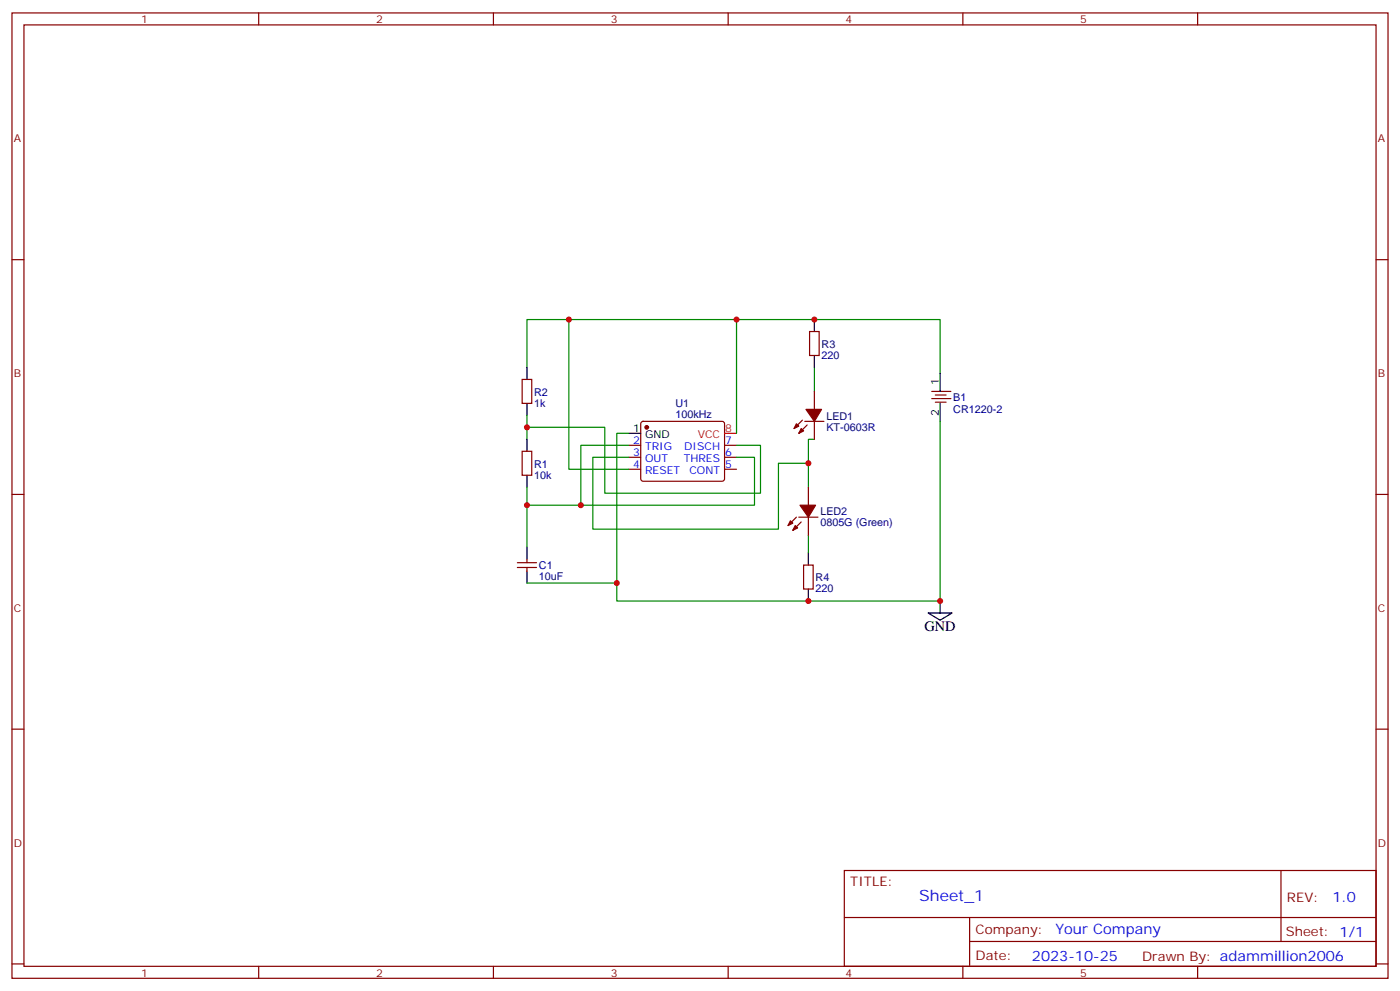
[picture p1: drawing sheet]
<svg xmlns="http://www.w3.org/2000/svg" width="412mm" height="292mm" viewBox="0 0 412 292" stroke-linecap="round" stroke-linejoin="round" font-family="sans-serif">
<g fill="none" stroke="#870000" stroke-width=".35">
<path d="M3.5 3.8h405.4v284.3h-405.4zM7.1 7.3h398.2v277.3h-398.2zM76.2 3.8v3.5M145.3 3.8v3.5M214.5 3.8v3.5M283.6 3.8v3.5M352.8 3.8v3.5M3.5 76.5h3.6M405.3 76.5h3.6M238.5 97.6h2.8v7.1h-2.8zM153.8 111.8h2.8v7h-2.8zM239.9 115.3v5.3"/>
<path d="M274.5 115.3h5.6M274.5 117.4h5.6M275.5 116.3h3.2M275.5 118.5h3.2M153.8 132.9h2.8v7.1h-2.8zM185.2 131.2h3.5M185.2 134.7h3.5M185.2 138.2h3.5M189 124.3l.4-.2h23.3l.5 .2 .2 .5v16.5l-.7 .4h-23.5l-.5-.7v-16.2zM213.4 131.2h3.6M213.4 134.7h3.6M213.4 138.2h3.6"/>
<path d="M236.4 123.8l-2.5 2.4M237.1 124.1h5.6M237.8 125.2l-2.5 2.4M239.9 124.1v5.3M3.5 145.6h3.6M234.6 152.3l-2.5 2.5M235.3 152.3h5.6M236 153.7l-2.5 2.5M238.1 143.5v5.3M238.1 152.3v5.3M405.3 145.6h3.6M152.4 167.1h5.6"/>
<path d="M152.4 165.7h5.6M155.2 164.7v1M155.2 167.1v1.1M236.7 166.4h2.8v7.1h-2.8zM3.5 214.8h3.6M405.3 214.8h3.6M248.7 256.4h156.6v28.2h-156.6zM377.3 256.4v20.9M248.7 270.2h156.5M285.6 277.3h119.6M285.6 270.2v14.2M3.5 283.9h3.6"/>
<path d="M76.2 284.6v3.5M145.3 284.6v3.5M214.5 284.6v3.5M283.6 284.6v3.5M352.8 284.6v3.5M405.3 283.9h3.6"/>
</g>
<g fill="#870000" stroke="#870000" stroke-width=".35">
<path d="M236 126.2l.7 .7-1.4 .7z"/>
<path d="M234.6 124.8l.7 .7-1.4 .7z"/>
<path d="M237.4 120.6h4.6l-2.1 3.5z"/>
<path d="M234.2 154.8l.7 .7-1.4 .7z"/>
<path d="M232.8 153.4l.7 .7-1.4 .7z"/>
<path d="M235.7 148.8h4.5l-2.1 3.5z"/>
<circle cx="190.5" cy="125.9" r=".53"/>
</g>
<g fill="none" stroke="#000" stroke-width=".35">
<path d="M239.9 94.1v3.5M155.2 108.2v3.6M155.2 118.8v3.5M239.9 104.7v3.5M276.9 110v5.3M276.9 118.8v5.3M155.2 129.4v3.5M155.2 140v3.5M185.2 127.6h3.5M155.2 161.1v3.6M155.2 168.2v3.5M238.1 162.9v3.5"/>
<path d="M238.1 173.5v3.5M276.9 177v3.6M273.4 180.6h7.1l-3.6 2.1z"/>
</g>
<path d="M213.4 127.6h3.6" fill="none" stroke="#f00" stroke-width=".35"/>
<g fill="none" stroke="#008700" stroke-width=".35">
<path d="M167.6 94.1v44.1h17.6M217 94.1h-61.8v14.1M239.9 108.2v7.1M276.9 110v-15.9h-59.9v33.5M155.2 122.3v3.6h23v19.4h45.8v-14.1h-7M155.2 125.9v3.5M185.2 131.2h-14.1v17.6h51.1v-14.1h-5.2M185.2 127.6h-3.5v44.1h-26.5M185.2 134.7h-10.6v21.2h54.7v-19.4h8.8v7M239.9 129.4h-1.8v7.1M276.9 124.1v52.9h-95.2v-5.3M155.2 143.5v5.3h15.9"/>
<path d="M155.2 148.8v12.3M238.1 157.6v5.3"/>
</g>
<g fill="#c00">
<circle cx="217" cy="94.1" r=".88"/>
<circle cx="155.2" cy="125.9" r=".88"/>
<circle cx="171.1" cy="148.8" r=".88"/>
<circle cx="155.2" cy="148.8" r=".88"/>
<circle cx="181.7" cy="171.7" r=".88"/>
<circle cx="238.1" cy="136.5" r=".88"/>
<circle cx="167.6" cy="94.1" r=".88"/>
<circle cx="276.9" cy="177" r=".88"/>
<circle cx="238.1" cy="177" r=".88"/>
<circle cx="239.9" cy="94.1" r=".88"/>
</g>
<text font-size="4.6" fill="#00f" x="270.8" y="265.4">Sheet_1</text>
<text font-size="4.2" x="272.3" y="185.8">GND</text>
<g font-size="4.2" fill="#00f">
<text x="392.5" y="265.7">1.0</text>
<text x="310.9" y="275.2">Your Company</text>
<text x="304" y="283">2023-10-25</text>
</g>
<g font-size="3.9" fill="#800">
<text x="250.5" y="261">TITLE:</text>
<text x="379.1" y="265.7">REV:</text>
<text x="287.4" y="275.2">Company:</text>
<text x="378.7" y="275.8">Sheet: 1/1</text>
<text x="287.4" y="282.9">Date:</text>
<text x="336.4" y="282.9">Drawn By: adammillion2006</text>
</g>
<g font-size="3.2" fill="#800">
<text x="41.6" y="6.8">1</text>
<text x="110.8" y="6.8">2</text>
<text x="179.9" y="6.8">3</text>
<text x="249.1" y="6.8">4</text>
<text x="318.2" y="6.8">5</text>
<text x="4.1" y="41.9">A</text>
<text x="405.9" y="41.9">A</text>
<text x="4.1" y="111.1">B</text>
<text x="405.9" y="111.1">B</text>
<text x="4.1" y="180.2">C</text>
<text x="405.9" y="180.2">C</text>
<text x="4.1" y="249.3">D</text>
<text x="405.9" y="249.3">D</text>
<text x="41.6" y="287.6">1</text>
<text x="110.8" y="287.6">2</text>
<text x="179.9" y="287.6">3</text>
<text x="249.1" y="287.6">4</text>
<text x="318.2" y="287.6">5</text>
</g>
<g font-size="3.2" fill="#000080">
<text x="242" y="105.7">220</text>
<text x="242" y="102.4">R3</text>
<text x="157.3" y="119.8">1k</text>
<text x="157.3" y="116.5">R2</text>
<text x="199" y="119.8">U1</text>
<text x="280.8" y="118.1">B1</text>
<text x="199" y="123">100kHz</text>
<text x="243.4" y="123.6">LED1</text>
<text x="280.8" y="121.6">CR1220-2</text>
<text x="243.4" y="126.8">KT-0603R</text>
<text x="157.3" y="137.7">R1</text>
<text x="157.3" y="140.9">10k</text>
<text x="241.7" y="155">0805G (Green)</text>
<text x="241.7" y="151.8">LED2</text>
<text x="158.7" y="167.7">C1</text>
<text x="158.7" y="170.9">10uF</text>
<text x="240.2" y="171.2">R4</text>
<text x="240.2" y="174.5">220</text>
</g>
<g font-size="3.2">
<text x="276.6" y="113.5" transform="rotate(-90 276.6 113.5)">1</text>
<text x="276.6" y="122.6" transform="rotate(-90 276.6 122.6)">2</text>
<text x="186.5" y="127.3">1</text>
<text x="190" y="129">GND</text>
</g>
<g font-size="3.2" fill="#00f">
<text x="186.5" y="130.8">2</text>
<text x="213.6" y="130.8">7</text>
<text x="186.5" y="134.3">3</text>
<text x="186.5" y="137.9">4</text>
<text x="190" y="132.6">TRIG</text>
<text x="190" y="136.1">OUT</text>
<text x="201.4" y="136.1">THRES</text>
<text x="201.6" y="132.6">DISCH</text>
<text x="213.6" y="137.9">5</text>
<text x="213.6" y="134.3">6</text>
<text x="190" y="139.6">RESET</text>
<text x="203.1" y="139.6">CONT</text>
</g>
<g font-size="3.2" fill="#f00">
<text x="205.5" y="129">VCC</text>
<text x="213.6" y="127.3">8</text>
</g>
</svg>
